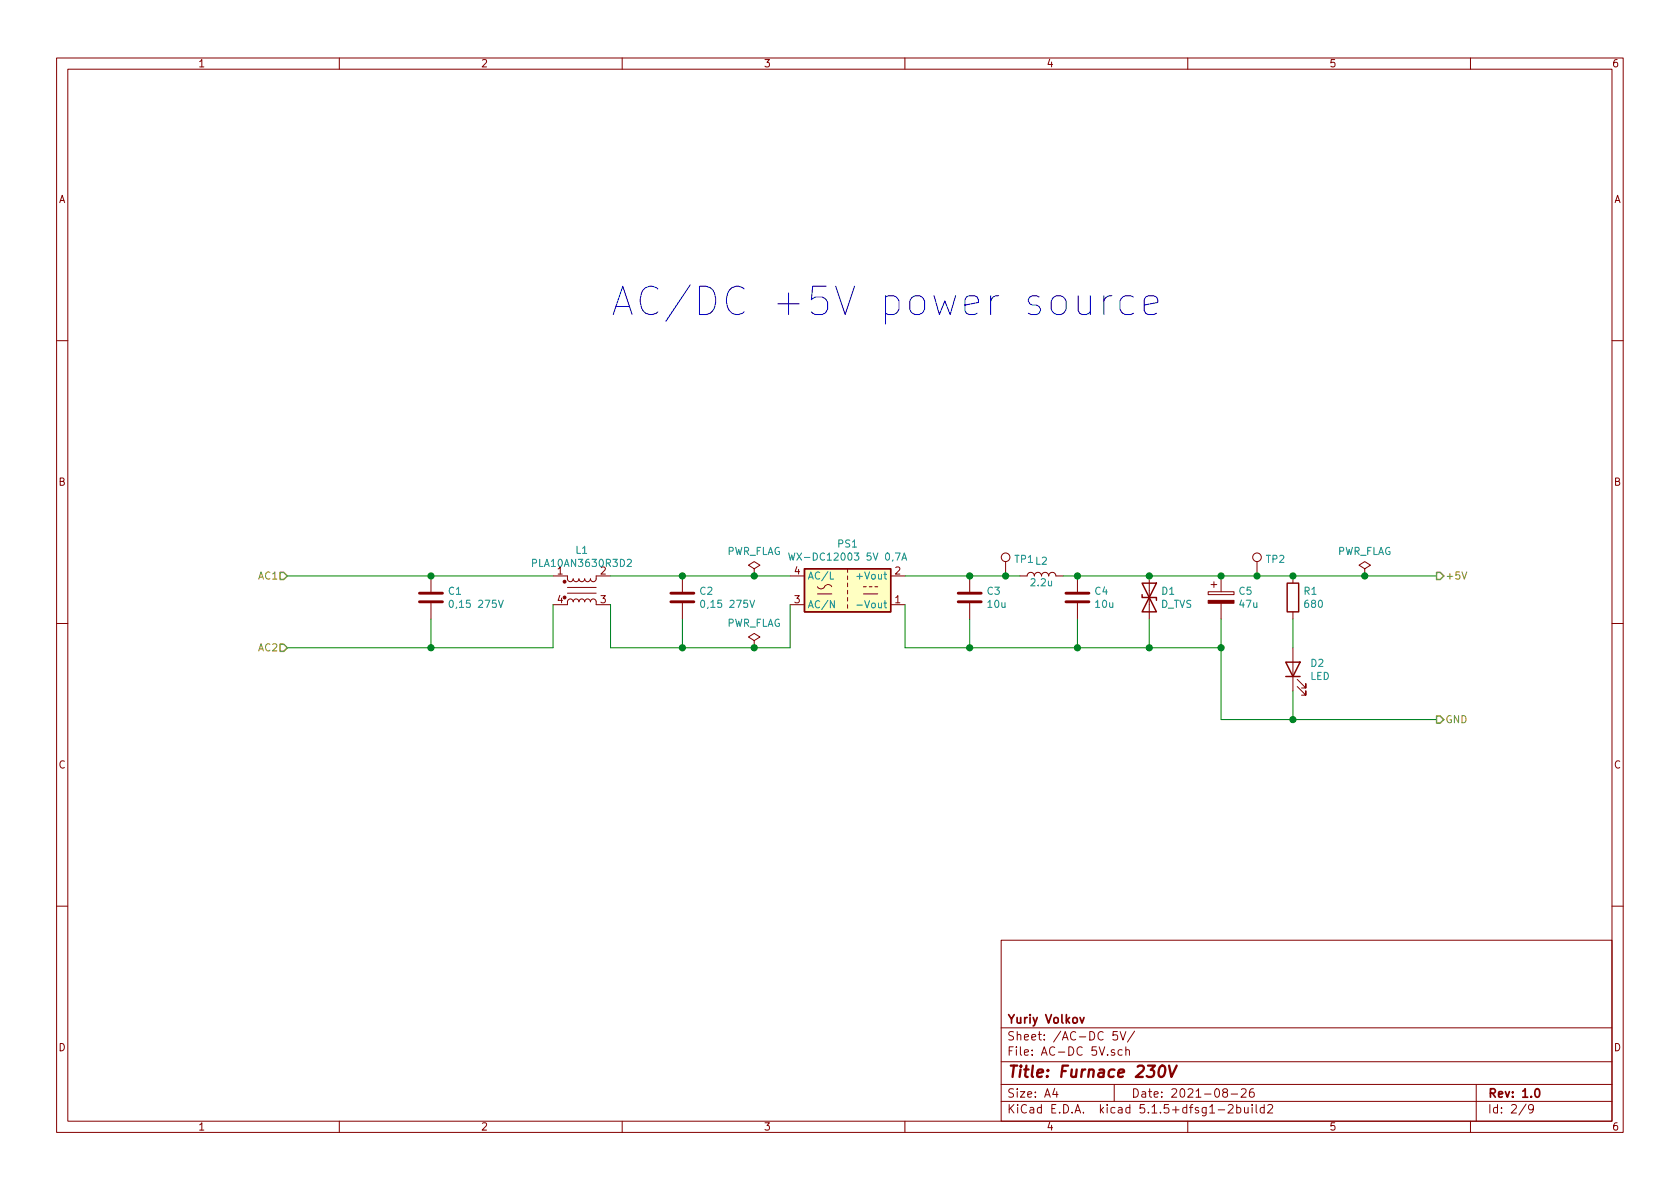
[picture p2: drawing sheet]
<svg xmlns="http://www.w3.org/2000/svg" width="297mm" height="210mm" viewBox="0 0 297 210" stroke-linecap="round" stroke-linejoin="round" font-family="sans-serif">
<g fill="none" stroke="#840000" stroke-width=".18">
<path d="M10 10.3h277v189.9h-277zM12 12.2h273v186.1h-273zM60 10.3v1.9M110 10.3v1.9M160 10.3v1.9M210 10.3v1.9M260 10.3v1.9M10 60.2h2M285 60.2h2M177.8 99.3v2.5M222.2 99.3v2.5M10 110.3h2"/>
<path d="M76.2 101.8v2.8M76.2 106.7v2.8M97.8 106.9h2.5l.1-.7 .3-.3 .5 .1 .1 .4 .2-.3 .3-.2 .4 .1 .2 .4 .1-.3 .3-.2 .4 .1 .2 .4 .1-.3 .3-.2 .4 .1 .2 .4 .2-.4 .4-.1 .4 .3v.7h2.5M97.8 101.8h2.5l.1 .7 .4 .4 .3-.1 .2-.4 .1 .3 .4 .2 .4-.1 .2-.4 .1 .3 .3 .2 .4-.1 .2-.4 .3 .4h.5l.2-.4 .2 .3 .4 .2 .4-.4v-.7h2.5M100.3 103.9h5.1M100.3 104.9h5.1M120.6 101.8v2.8M120.6 106.7v2.8M133.3 100.6l1.1-.7-1.1-.6-1 .6 1 .7v1.2M133.3 101.8h.1M133.3 113.3l1.1-.7-1.1-.6-1 .6 1 .7v1.2M133.3 114.5h.1"/>
<path d="M139.7 106.9h2.5M139.7 101.8h2.5M144.5 103.8a.81 .81 0 0 0 .8 .3 .81 .81 0 0 0 .7-.5 .73 .73 0 0 1 1.1 .2M144.5 105h2.6M149.9 100.6v.6M149.9 101.8v.7M149.9 103.1v.7M149.9 104.4v.6M149.9 105.7v.6M149.9 106.9v.7M152.7 105h2.5M152.7 103.8h.5"/>
<path d="M153.7 103.8h.5M154.7 103.8h.5M157.5 106.9h2.5M157.5 101.8h2.5M171.4 101.8v2.8M171.4 106.7v2.8M180.3 101.8h1.3a.63 .63 0 0 1 .6-.6 .63 .63 0 0 1 .7 .6 .63 .63 0 0 1 .6-.6 .63 .63 0 0 1 .6 .6 .63 .63 0 0 1 .7-.6 .63 .63 0 0 1 .6 .6 .63 .63 0 0 1 .7-.6 .63 .63 0 0 1 .6 .6h1.3M190.5 101.8v2.8M190.5 106.7v2.8M203.2 101.8v7.7M213.6 104.6h4.6v.6h-4.6zM214.1 103.4h1"/>
<path d="M214.6 102.9v1M215.9 101.8v2.8M215.9 106.7v2.8M228.6 101.8v1.3M228.6 108.2v1.3M228.6 114.5v7.7M241.3 100.6l1-.7-1-.6-1 .6 1 .7v1.2M241.3 101.8h.1M285 110.3h2M229.4 121.4l1.5 1.5v-.7v.7h-.8M229.4 120.1l1.5 1.6v-.8v.8h-.8M10 160.2h2"/>
<path d="M177 166.3h108v32h-108zM285 160.2h2M60 198.3v1.9M110 198.3v1.9M160 198.3v1.9M177 194.8h108M177 191.8h108M177 187.8h108M177 181.8h108M186.5 192.5l-.4 1h1M186.8 193v1M197 191.8v3"/>
<path d="M197.1 185.7a.37 .37 0 0 0-.6 .1v.2l.6 .2v.1l-.2 .3-.4-.1M197.6 182.4h-.8v.7l.2-.1 .5 .1 .1 .2v.5l-.3 .1-.5-.1M198 182.4l.6 1.5 .5-1.5M198.4 185.7l-.4-.1-.3 .3 .1 .6 .2 .1 .4-.1M199.1 185.7a.37 .37 0 0 1 .6 .1v.8M199.1 185.1v1.5M200.6 182.3l-1.3 2M210 198.3v1.9M215.4 196.3h1.1M216.5 193.2l-.3-.3 .1-.2a.48 .48 0 0 1 .6-.1l.1 .2-.1 .3-.6 .1a.48 .48 0 0 0 0 .7l.2 .1 .5-.1v-.4l-.2-.3M217.2 195.5l.2-.2h.4l.2 .5-.9 1h.9M217.7 193.5h1.1"/>
<path d="M218.7 195.9l.4-.1 .3 .3-.1 .6h-.6M218.7 195.3v1.5M219.5 192.7l.2-.2h.3l.3 .2v.3v.2l-.9 .8h.9M220 195.8l.1 .9 .3 .1 .3-.1M220.7 195.8v1M221.4 195.3v.2M221.4 195.8v1M221.6 192.5a.59 .59 0 0 0-.7 .7l.1 .7 .2 .1 .5-.1 .1-.5-.2-.2-.4-.1-.3 .3M222.1 195.3v1.3l.2 .2M223.5 195.9l-.4-.1-.3 .3 .1 .6 .2 .1 .4-.1M223.5 195.3v1.5M224.2 195.5l.2-.2h.3l.3 .5-.9 1h.9"/>
<path d="M260 198.3v1.9M261 191.8v6.5M269.8 195.2l-1.2 2M271.1 196l-.3 .3-.4-.1-.1-.2v-.4l.1-.2 .4-.1 .2 .2a1.19 1.19 0 0 1-.2 1.2l-.4 .1"/>
<circle cx="177.8" cy="98.5" r=".76"/>
<circle cx="222.2" cy="98.5" r=".76"/>
</g>
<path d="M191 179.9l.3 1 .4-1M271.5 192.7l.2-.2a.81 .81 0 0 1 .6 .6 .81 .81 0 0 1-.3 .8l-.1 .1a.79 .79 0 0 1-.4-1.3z" fill="none" stroke="#840000" stroke-width=".3"/>
<path d="M205.2 188.6a.45 .45 0 0 1 .4-.2 .45 .45 0 0 1 .4 .4 1.15 1.15 0 0 1-.8 1.6l-.2-.1a1.5 1.5 0 0 1 .2-1.7zM206.7 188.4l.4 2 1-2" fill="none" stroke="#840000" stroke-width=".41"/>
<g fill="#840000" stroke="#840000" stroke-width=".18">
<path d="M213.6 106.2h4.6v.5h-4.6z"/>
<circle cx="99.8" cy="102.9" r=".25"/>
</g>
<path d="M142.2 100.6h15.3v7.6h-15.3z" fill="#ffffc2" stroke="#ffffc2" stroke-width=".18"/>
<path d="M142.2 100.6h15.3v7.6h-15.3zM201.9 105.2v.5h2.6v.5M201.9 103.1l2.6 5.1h-2.6l2.6-5.1zM227.3 117.1h2.6l-1.3 2.5zM227.3 119.6h2.6M227.6 103.1h2v5.1h-2z" fill="none" stroke="#840000" stroke-width=".25"/>
<path d="M110.9 99l.5-.1 .2 .4-.8 .9h.8M139.4 97.8l.4 1.3 .2-1 .2 1 .3-1.3M159.5 99.1l.4-1.3 .4 1.3M159.6 98.7h.6M79.6 106.3l.1-.2a.69 .69 0 0 1 .5 .7 .69 .69 0 0 1-.5 .6l-.2-.2-.1-.3zM88.1 106.1l.4 1.3 .5-1.3M124 106.3l.2-.2a.69 .69 0 0 1 .4 .7 .69 .69 0 0 1-.4 .6l-.3-.2v-.3zM132.6 106.1l.4 1.3 .4-1.3M146.8 101.1v1.3h.6M147.5 106.2v1.3l-.7-1.3v1.3M151.5 107h1" fill="none" stroke="#008484" stroke-width=".18"/>
<path d="M74.2 106.4h4M74.2 104.9h4M118.6 106.4h4.1M118.6 104.9h4.1M169.4 106.4h4.1M169.4 104.9h4.1M188.5 106.4h4M188.5 104.9h4" fill="none" stroke="#840000" stroke-width=".51"/>
<g fill="none" stroke="#008400" stroke-width=".18">
<path d="M50.8 101.8h47M76.2 109.5v5M97.8 106.9v7.6h-47M107.9 101.8h31.8M107.9 106.9v7.6h31.8v-7.6M120.6 109.5v5M160 101.8h20.3M160 106.9v7.6h55.9M171.4 109.5v5M188 101.8h66M190.5 109.5v5M203.2 109.5v5"/>
<path d="M215.9 109.5v17.7h38.1M228.6 109.5v5M228.6 122.2v5"/>
</g>
<path d="M258.5 101.1l.4 1.3 .4-1.3" fill="none" stroke="#848400" stroke-width=".18"/>
<path d="M49.5 101.2h.7l.6 .6-.6 .7h-.7zM49.5 113.9h.7l.6 .6-.6 .7h-.7zM254 101.2h.6l.7 .6-.7 .7h-.6zM254 126.6h.6l.7 .6-.7 .7h-.6z" fill="none" stroke="#848400" stroke-width=".25"/>
<path d="M108.4 55.6l1.7-5 1.7 5M108.9 54.2h2.4M116.3 51.1a1.74 1.74 0 0 0-2.9 .7 3.3 3.3 0 0 0 .7 3.6 1.79 1.79 0 0 0 2.2-.3M122 50.4l-4.3 6.4M202.3 53.9l2.4-.4v-.5l-.2-.5-.5-.2h-1l-.4 .2-.3 .5v1.9l.3 .5 .4 .2h1l.5-.2" fill="none" stroke="#0000c2" stroke-width=".18"/>
<g fill="#008400" stroke="#008400" stroke-width=".25">
<circle cx="171.5" cy="101.8" r=".51"/>
<circle cx="241.3" cy="101.8" r=".51"/>
<circle cx="133.4" cy="114.5" r=".51"/>
<circle cx="133.4" cy="101.8" r=".51"/>
<circle cx="215.9" cy="114.5" r=".51"/>
<circle cx="76.2" cy="101.8" r=".51"/>
<circle cx="203.2" cy="114.5" r=".51"/>
<circle cx="215.9" cy="101.8" r=".51"/>
<circle cx="190.5" cy="114.5" r=".51"/>
<circle cx="120.7" cy="101.8" r=".51"/>
<circle cx="190.5" cy="101.8" r=".51"/>
<circle cx="222.3" cy="101.8" r=".51"/>
<circle cx="177.8" cy="101.8" r=".51"/>
<circle cx="228.6" cy="101.8" r=".51"/>
<circle cx="203.2" cy="101.8" r=".51"/>
<circle cx="76.2" cy="114.5" r=".51"/>
<circle cx="171.5" cy="114.5" r=".51"/>
<circle cx="120.7" cy="114.5" r=".51"/>
<circle cx="228.6" cy="127.2" r=".51"/>
</g>
<text font-size="7" fill="#0000c2" x="121.9" y="55.9">AC/DC +5V power source</text>
<text font-size="2.8" fill="#840000" x="178" y="190.5">Title: Furnace 230V</text>
<g font-size="2.1" fill="#840000">
<text x="178" y="184">Sheet: /AC-DC 5V/</text>
<text x="178" y="181">Yuriy Volkov</text>
<text x="178" y="186.7">File: AC-DC 5V.sch</text>
<text x="178" y="196.9">KiCad E.D.A. kicad 5.1.5+dfsg1-2build2</text>
<text x="178" y="194.1">Size: A4</text>
<text x="200" y="194.1">Date: 2021-08-26</text>
<text x="263" y="194.1">Rev: 1.0</text>
<text x="263" y="196.9">Id: 2/9</text>
</g>
<g font-size="1.8" fill="#840000">
<text x="35" y="11.9">1</text>
<text x="85" y="11.9">2</text>
<text x="135" y="11.9">3</text>
<text x="185" y="11.9">4</text>
<text x="235" y="11.9">5</text>
<text x="285" y="11.9">6</text>
<text x="10.4" y="35.9">A</text>
<text x="285.4" y="35.9">A</text>
<text x="10.4" y="85.9">B</text>
<text x="285.4" y="85.9">B</text>
<text x="98.6" y="101.6">1</text>
<text x="106.2" y="101.6">2</text>
<text x="140.5" y="101.6">4</text>
<text x="158.3" y="101.6">2</text>
<text x="98.6" y="106.7">4</text>
<text x="106.2" y="106.7">3</text>
<text x="140.5" y="106.7">3</text>
<text x="158.3" y="106.7">1</text>
<text x="10.4" y="135.9">C</text>
<text x="285.4" y="135.9">C</text>
<text x="10.4" y="185.9">D</text>
<text x="285.4" y="185.9">D</text>
<text x="35" y="199.9">1</text>
<text x="85" y="199.9">2</text>
<text x="135" y="199.9">3</text>
<text x="185" y="199.9">4</text>
<text x="235" y="199.9">5</text>
<text x="285" y="199.9">6</text>
</g>
<g font-size="1.8" fill="#008484">
<text x="94.6" y="100.2">PLA10AN3630R3D2</text>
<text x="101.9" y="97.9">L1</text>
<text x="128.4" y="98.1">PWR_FLAG</text>
<text x="141" y="99.1">WX-DC12003 5V 0,7A</text>
<text x="148.2" y="96.8">PS1</text>
<text x="179.5" y="99.5">TP1 L2</text>
<text x="223.9" y="99.5">TP2</text>
<text x="236.3" y="98.1">PWR_FLAG</text>
<text x="79.3" y="105.2">C1</text>
<text x="80.1" y="107.5">0,15 275V</text>
<text x="123.8" y="105.2">C2</text>
<text x="124.6" y="107.5">0,15 275V</text>
<text x="142.7" y="107.6">AC/N</text>
<text x="142.7" y="102.5">AC/L</text>
<text x="152" y="102.5">+Vout</text>
<text x="152.5" y="107.6">-Vout</text>
<text x="174.6" y="105.2">C3</text>
<text x="174.7" y="107.5">10u</text>
<text x="182.4" y="103.7">2.2u</text>
<text x="193.6" y="105.2">C4</text>
<text x="193.8" y="107.5">10u</text>
<text x="205.2" y="107.5">D_TVS</text>
<text x="205.4" y="105.2">D1</text>
<text x="219.1" y="105.2">C5</text>
<text x="219.2" y="107.5">47u</text>
<text x="230.6" y="105.2">R1</text>
<text x="230.8" y="107.5">680</text>
<text x="128.4" y="110.8">PWR_FLAG</text>
<text x="231.8" y="117.9">D2</text>
<text x="231.6" y="120.2">LED</text>
</g>
<g font-size="1.8" fill="#848400">
<text x="45.7" y="102.5">AC1</text>
<text x="255.5" y="102.5">+5V</text>
<text x="45.7" y="115.2">AC2</text>
<text x="255.5" y="127.9">GND</text>
</g>
</svg>
